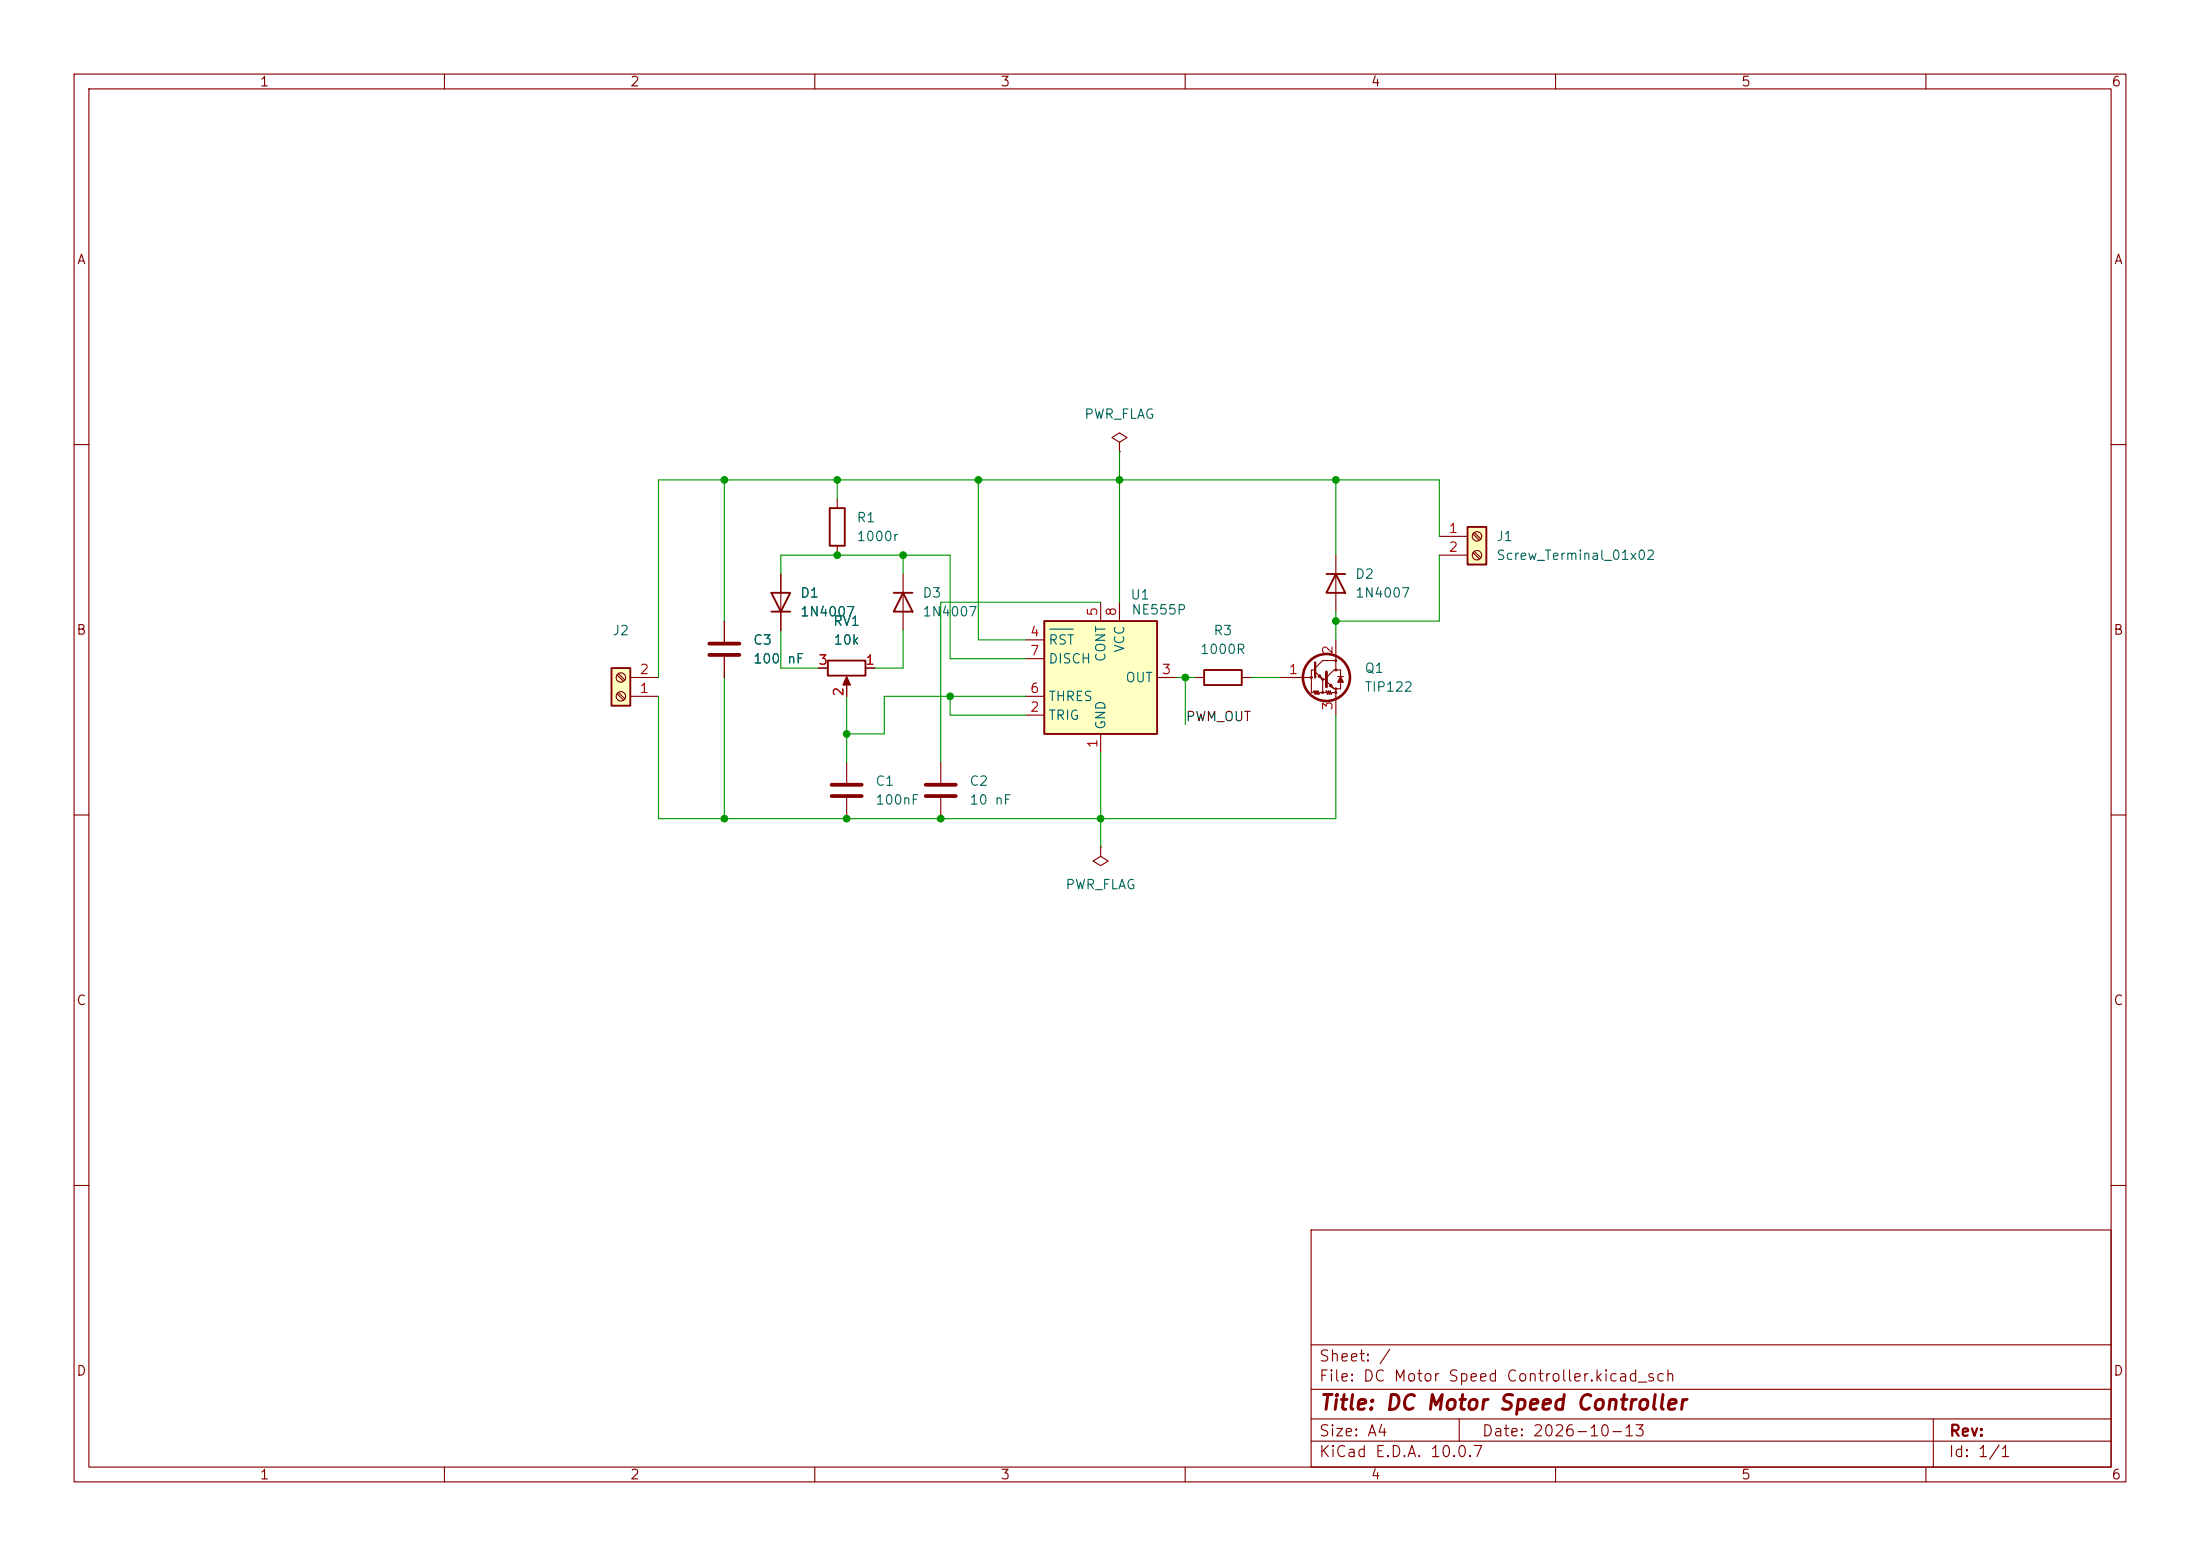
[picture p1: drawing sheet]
<svg xmlns="http://www.w3.org/2000/svg" width="297mm" height="210mm" viewBox="0 0 297 210" stroke-linecap="round" stroke-linejoin="round" font-family="sans-serif">
<g fill="none" stroke="#840000" stroke-width=".15">
<path d="M10 10h277v190h-277zM12 12h273v186h-273zM60 10v2M110 10v2M160 10v2M210 10v2M260 10v2M10 60h2M285 60h2M10 110h2M285 110h2M10 160h2"/>
<path d="M177 166h108v32h-108zM285 160h2M60 198v2M110 198v2M160 198v2M177 194.5h108M177 191.5h108M177 187.5h108M177 181.5h108M197 191.5v3M210 198v2M260 198v2"/>
<path d="M261 191.5v6.5"/>
</g>
<path d="M82.5 90.2h2.6v5.1h-2.6z" fill="#ffffc2"/>
<path d="M112 68.6h2v5.1h-2zM82.5 90.2h2.6v5.1h-2.6zM104.1 80h2.6l-1.3 2.6zM104.1 82.6h2.6M111.8 89.2h5v2h-5zM120.6 80h2.6M121.9 80l1.3 2.6h-2.6zM162.6 90.4h5v2.1h-5z" fill="none" stroke="#840000" stroke-width=".25"/>
<g fill="none" stroke="#840000" stroke-width=".15">
<path d="M105.4 77.5v7.6M113 67.3v1.3M113 73.7v1.2M121.9 77.5v7.6M83.3 93.6l.9 .9M83.3 91.1l.9 .8M83.5 93.5l.9 .8M83.5 90.9l.9 .9M85.1 94h3.8M85.1 91.4h3.8M97.8 83.8v2.8M97.8 88.6v2.8"/>
<path d="M110.5 90.2h1.3M114.3 91.7v2.3M116.8 90.2h1.3M161.3 91.4h1.3M167.6 91.4h1.3M114.3 102.9v2.8M114.3 107.7v2.8M127 102.9v2.8M127 107.7v2.8M148.6 114.3v1.3l1 .6-1 .6-1-.6 1-.6M148.6 114.3h.1"/>
<circle cx="83.8" cy="91.4" r=".63"/>
<circle cx="83.8" cy="94" r=".63"/>
</g>
<path d="M95.8 86.9h4M95.8 88.4h4M112.3 105.9h4M112.3 107.4h4M125 105.9h4M125 107.4h4" fill="none" stroke="#840000" stroke-width=".51"/>
<path d="M114.3 91.3l.5 1.2h-1z" fill="#840000" stroke="#840000" stroke-width=".15"/>
<path d="M141 83.8h15.2v15.3h-15.2z" fill="#ffffc2"/>
<path d="M141 83.8h15.2v15.3h-15.2z" fill="none" stroke="#840000" stroke-width=".25"/>
<g fill="none" stroke="#840000" stroke-width=".15">
<path d="M138.4 96.5h2.6M138.4 86.4h2.6M138.4 94h2.6M138.4 88.9h2.6M148.6 81.3v2.5M148.6 99.1v2.5M151.1 81.3v2.5M156.2 91.4h2.5M172.7 91.4h4.2M177.5 90.2l1.1-1h1.7v1.2h-.2l-1 1M177.5 90.4h-.5v3.1h.3l.1-.3 .1 .5 .2-.5 .1 .5 .1-.5 .2 .5 .1-.2h.4M177.5 90.7l1.1 1h.5"/>
<path d="M177.9 91.3l.3-.2 .2 .5zM178.6 91.7v1.8h.3l.2-.3 .1 .5 .1-.5 .2 .5 .1-.5 .1 .5 .1-.2h.5M179.1 91.9l1 1.1h.2v.5M179.5 92.6l.2-.3 .3 .5zM180.3 86.4v2.6M180.3 93.5v3M180.3 90.4h.7v.9M180.6 91.3h.8M181 92.1v.9h-.7"/>
<circle cx="177" cy="91.4" r=".13"/>
<circle cx="178.6" cy="93.5" r=".13"/>
<circle cx="178.6" cy="91.7" r=".13"/>
<circle cx="180.3" cy="93" r=".13"/>
<circle cx="180.3" cy="89.2" r=".13"/>
<circle cx="180.3" cy="90.4" r=".13"/>
<circle cx="180.3" cy="93.5" r=".13"/>
</g>
<path d="M141.7 84.9h3.2" fill="none" stroke="#006464" stroke-width=".15"/>
<path d="M177.5 89.4v2" fill="none" stroke="#840000" stroke-width=".3"/>
<path d="M179.1 90.7v2" fill="none" stroke="#840000" stroke-width=".38"/>
<circle cx="179.1" cy="91.4" r="3.2" fill="none" stroke="#840000" stroke-width=".36"/>
<path d="M181 91.3l.4 .8h-.8z" fill="#840000" stroke="#840000" stroke-width=".15"/>
<path d="M198.1 71.1h2.6v5.1h-2.6z" fill="#ffffc2"/>
<path d="M179.1 77.5h2.5M180.3 77.5l1.3 2.5h-2.5zM198.1 71.1h2.6v5.1h-2.6z" fill="none" stroke="#840000" stroke-width=".25"/>
<g fill="none" stroke="#840000" stroke-width=".15">
<path d="M151.1 59.7l1-.6-1-.7-1 .7 1 .6v1.3M105.4 77.5v2.5M151.1 61h.1M180.3 74.9v7.7M194.3 72.4h3.8M194.3 74.9h3.8M198.9 72.1l.8 .8M198.9 74.6l.8 .8M199 71.9l.9 .8M199 74.4l.9 .9M97.8 83.8v2.8M97.8 88.6v2.8"/>
<path d="M105.4 82.6v2.5M110.5 90.2h1.3M114.3 92.7v1.3M116.8 90.2h1.3"/>
<circle cx="199.4" cy="74.9" r=".63"/>
<circle cx="199.4" cy="72.4" r=".63"/>
</g>
<g fill="none" stroke="#009600" stroke-width=".15">
<path d="M97.8 64.8v19M105.4 77.5v-2.6h22.9v14h10.1M113 64.8v2.5M121.9 74.9v2.6M132.1 64.8v21.6h6.3M151.1 61v20.3M180.3 64.8v10.1M194.3 72.4v-7.6h-105.4v26.6M194.3 74.9v8.9h-14M88.9 94v16.5h91.4v-14M97.8 91.4v19.1M105.4 85.1v5.1h5.1"/>
<path d="M114.3 94v8.9M121.9 85.1v5.1h-3.8M128.3 94v2.5h10.1M138.4 94h-19v5.1h-5.1M148.6 81.3h-21.6v21.6M158.7 91.4h2.6M160 91.4v6.4M168.9 91.4h3.8M180.3 82.6v3.8M148.6 101.6v12.7"/>
</g>
<g fill="#009600" stroke="#009600" stroke-width=".14">
<circle cx="97.8" cy="110.5" r=".46"/>
<circle cx="128.3" cy="94" r=".46"/>
<circle cx="97.8" cy="64.8" r=".46"/>
<circle cx="113" cy="74.9" r=".46"/>
<circle cx="114.3" cy="99.1" r=".46"/>
<circle cx="148.6" cy="110.5" r=".46"/>
<circle cx="114.3" cy="110.5" r=".46"/>
<circle cx="127" cy="110.5" r=".46"/>
<circle cx="113" cy="64.8" r=".46"/>
<circle cx="121.9" cy="74.9" r=".46"/>
<circle cx="180.3" cy="83.8" r=".46"/>
<circle cx="151.1" cy="64.8" r=".46"/>
<circle cx="180.3" cy="64.8" r=".46"/>
<circle cx="160" cy="91.4" r=".46"/>
<circle cx="132.1" cy="64.8" r=".46"/>
</g>
<text font-size="2" fill="#840000" x="178" y="190.8">Title: DC Motor Speed Controller</text>
<g font-size="1.5" fill="#840000">
<text x="178" y="184.1">Sheet: /</text>
<text x="178" y="186.8">File: DC Motor Speed Controller.kicad_sch</text>
<text x="178" y="197">KiCad E.D.A. 10.0.7</text>
<text x="178" y="194.2">Size: A4</text>
<text x="200" y="194.2">Date: 2026-10-13</text>
<text x="263" y="197">Id: 1/1</text>
<text x="263" y="194.2">Rev:</text>
</g>
<g font-size="1.3" fill="#840000">
<text x="35" y="12">1</text>
<text x="85" y="12">2</text>
<text x="135" y="12">3</text>
<text x="185" y="12">4</text>
<text x="235" y="12">5</text>
<text x="285" y="12">6</text>
<text x="10.3" y="36">A</text>
<text x="285.3" y="36">A</text>
<text x="10.2" y="86">B</text>
<text x="285.2" y="86">B</text>
<text x="10.2" y="136">C</text>
<text x="285.2" y="136">C</text>
<text x="10.2" y="186">D</text>
<text x="285.2" y="186">D</text>
<text x="35" y="200">1</text>
<text x="85" y="200">2</text>
<text x="135" y="200">3</text>
<text x="185" y="200">4</text>
<text x="235" y="200">5</text>
<text x="285" y="200">6</text>
</g>
<g font-size="1.3" fill="#006464">
<text x="146.3" y="56.8">PWR_FLAG</text>
<text x="115.6" y="70.8">R1</text>
<text x="115.6" y="73.4">1000r</text>
<text x="201.9" y="73.4">J1</text>
<text x="201.9" y="75.9">Screw_Terminal_01x02</text>
<text x="107.9" y="81">D1</text>
<text x="107.9" y="83.5">1N4007</text>
<text x="124.4" y="81">D3</text>
<text x="124.4" y="83.5">1N4007</text>
<text x="152.5" y="81.2">U1</text>
<text x="152.6" y="83.3">NE555P</text>
<text x="182.9" y="78.4">D2</text>
<text x="182.9" y="81">1N4007</text>
<text x="82.6" y="86.1">J2</text>
<text x="101.6" y="87.3">C3</text>
<text x="101.6" y="89.9">100</text>
<text x="106.2" y="89.9">nF</text>
<text x="112.4" y="84.8">RV1</text>
<text x="112.4" y="87.3">10k</text>
<text x="141.5" y="87.3">RST</text>
<text x="141.5" y="89.9">DISCH</text>
<text x="149.6" y="89.5" transform="rotate(-90 149.6 89.5)">CONT</text>
<text x="152.1" y="88.2" transform="rotate(-90 152.1 88.2)">VCC</text>
<text x="161.9" y="88.6">1000R</text>
<text x="163.7" y="86.1">R3</text>
<text x="141.5" y="94.9">THRES</text>
<text x="151.8" y="92.4">OUT</text>
<text x="184.1" y="91.1">Q1</text>
<text x="184.1" y="93.7">TIP122</text>
<text x="141.5" y="97.5">TRIG</text>
<text x="149.6" y="98.6" transform="rotate(-90 149.6 98.6)">GND</text>
<text x="118.1" y="106.4">C1</text>
<text x="130.8" y="106.4">C2</text>
<text x="118.1" y="108.9">100nF</text>
<text x="130.8" y="108.9">10 nF</text>
<text x="143.7" y="120.3">PWR_FLAG</text>
</g>
<g font-size="1.3" fill="#a90000">
<text x="195.5" y="72.3">1</text>
<text x="195.5" y="74.8">2</text>
<text x="148.5" y="83.3" transform="rotate(-90 148.5 83.3)">5</text>
<text x="151" y="83.3" transform="rotate(-90 151 83.3)">8</text>
<text x="139" y="86.2">4</text>
<text x="139" y="88.8">7</text>
<text x="180.2" y="88.4" transform="rotate(-90 180.2 88.4)">2</text>
<text x="86.3" y="93.8">1</text>
<text x="86.3" y="91.3">2</text>
<text x="110.4" y="90">3</text>
<text x="114.2" y="94.1" transform="rotate(-90 114.2 94.1)">2</text>
<text x="116.7" y="90">1</text>
<text x="139" y="93.8">6</text>
<text x="156.7" y="91.3">3</text>
<text x="173.9" y="91.3">1</text>
<text x="180.2" y="96" transform="rotate(-90 180.2 96)">3</text>
<text x="139" y="96.4">2</text>
<text x="148.5" y="101.1" transform="rotate(-90 148.5 101.1)">1</text>
</g>
<text font-size="1.3" fill="#0f0f0f" x="160" y="97.7">PWM_OUT</text>
</svg>
